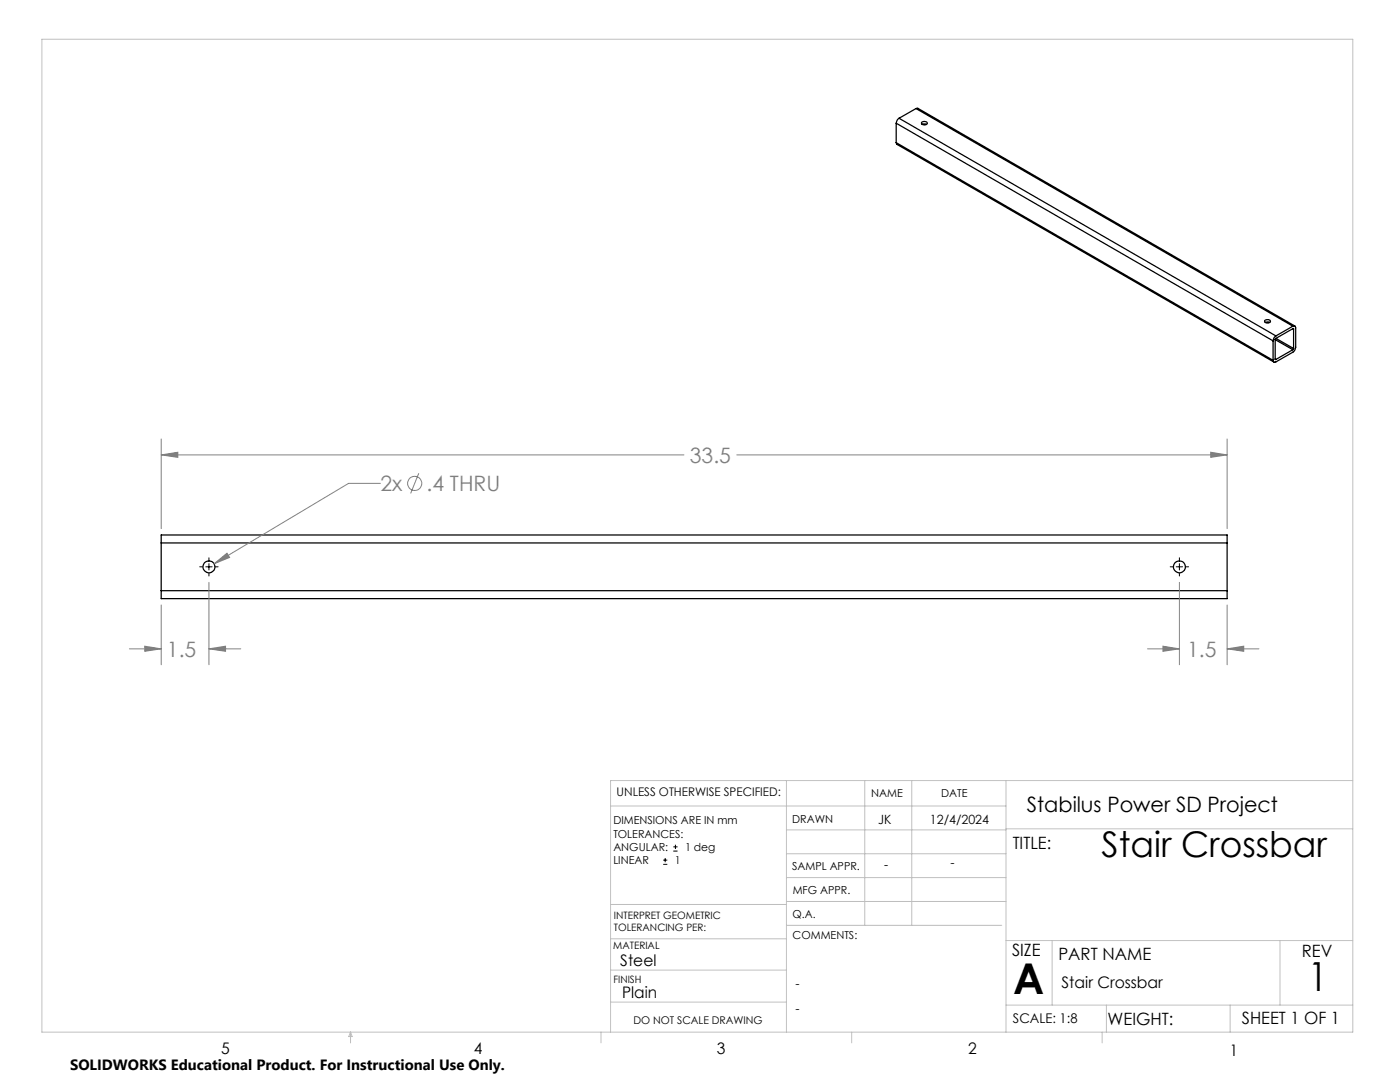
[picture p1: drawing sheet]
<svg xmlns="http://www.w3.org/2000/svg" width="279mm" height="216mm" viewBox="0 0 279 216" stroke-linecap="round" stroke-linejoin="round" font-family="sans-serif">
<g fill="none" stroke="#000" stroke-width=".25">
<path d="M178.9 28.5l.1 .3 75.2 43.4M178.9 24.6l75.2 43.4M178.9 28.5l75.2 43.4M178.9 24.6v3.9M179.4 23.6l-.3 .3-.2 .7M179.4 23.6l75.2 43.4M182.8 21.7l.4-.1 75.2 43.5M182.8 21.7l75.2 43.4M182.8 21.7l-3.4 1.9M184 24.4a.62 .62 0 0 1 .6-.2 .62 .62 0 0 1 .4 .5 .69 .69 0 0 1-1.1-.2zM184 24.8l.3-.1 .6 .1M252.4 63.9a.6 .6 0 0 1 .7-.2 .6 .6 0 0 1 .4 .6 .67 .67 0 0 1-1.1-.3z"/>
<path d="M252.5 64.3l.4-.1 .5 .1M254.1 68v3.9M254.5 71.6l.1 .1M254.5 67.8v3.8M254.5 67.8l3.5 2M254.6 67.5l-.1 .3M254.6 67l-.3 .3-.2 .7M254.6 67.5l3.6 2M258 65.6l.2 .1M258 65.1a.35 .35 0 0 1 .4 0 .35 .35 0 0 1 .2 .3v3.9l-.3 .7-3.7 2.2a.35 .35 0 0 1-.4 0 .35 .35 0 0 1-.1-.3M258 65.6l-3.4 1.9M258 69.8l-3.4 1.9"/>
<path d="M258 65.1l-3.4 1.9M258.2 69.5l-.2 .3M258.2 65.7v3.8M32.2 117.9v1.6h212.7v-1.6M32.2 108.3v-1.5h212.7v1.5M32.2 117.9h212.7M32.2 108.3h212.7M32.2 108.3v9.6M244.9 108.3v9.6"/>
<circle cx="41.7" cy="113.1" r="1.18"/>
<circle cx="235.4" cy="113.1" r="1.18"/>
</g>
<g fill="none" stroke="#808080" stroke-width=".2">
<path d="M32.2 90.8l3.3-.6v1.1zM32.2 87.6v17.9M32.2 90.8h104.3M75.9 96.4h-6.3l-26.9 16.1M83.6 94.4l-1.6 4.1M147 90.8h97.9M241.6 90.2l3.3 .6-3.3 .5zM244.9 87.6v17.9M41.7 116.2v16.4M42.7 112.5l2.6-2.1 .5 .8zM235.4 116.2v16.4M25.8 129.5h6.4"/>
<path d="M28.9 128.9l3.3 .6-3.3 .5zM32.2 120.7v11.9M41.7 129.5l3.3-.6v1.1zM41.7 129.5h6.3M229 129.5h6.4M232.1 128.9l3.3 .6-3.3 .5zM244.9 129.5l3.3-.6v1.1zM244.9 120.7v11.9M244.9 129.5h6.3"/>
<circle cx="82.8" cy="96.5" r="1.41"/>
</g>
<g fill="none" stroke="#000" stroke-width=".2">
<path d="M39.9 113.1h.5M41.1 113.1h1.2M41.7 111.3v.5M41.7 112.5v1.2M41.7 114.4v.5M43 113.1h.5M233.5 113.1h.6M234.7 113.1h1.3M235.4 111.3v.5M235.4 112.5v1.2M235.4 114.4v.5M236.6 113.1h.6"/>
<path d="M132.4 172.5h.8M132.4 171.6h.8M132.8 171.2v.8M134.4 169.8h.8M134.4 169h.8M134.8 168.6v.8"/>
</g>
<g fill="none" stroke="#c0c0c0" stroke-width=".2">
<path d="M8.4 7.8h261.6v198.2h-261.6zM157 155.8v50.2M172.6 155.8v28.8M182 155.8v28.8M200.8 155.8v50.2M270 155.8h-148.2v50.2M121.8 160.8h79M157 170.4h43.8M157 165.6h43.8M157 175.1h43.8M157 179.9h43.8M200.8 165.4h69.2"/>
<path d="M121.8 200h35.2M121.8 193.6h35.2M121.8 187.3h35.2M121.8 180.5h35.2M157 184.6h42.9M200.8 187.7h69.2M210 187.7v12.9M255.4 187.7v12.9M70 206v2.1M70 206l.3 .8h-.7zM119.9 206v2.1M170 206v2.1"/>
<path d="M200.8 200.6h69.2M220 206v2.1M220.8 200.6v5.4M245.5 200.6v5.4"/>
</g>
<path d="M32.2 90.8l3.3-.6v1.1zM241.6 90.2l3.3 .6-3.3 .5zM41.7 129.5l3.3-.6v1.1zM28.9 128.9l3.3 .6-3.3 .5zM232.1 128.9l3.3 .6-3.3 .5zM244.9 129.5l3.3-.6v1.1zM42.7 112.5l3.1-1.3-.5-.8z" fill="#808080"/>
<text font-size="8.5" x="202.2" y="198.3">A</text>
<text font-size="8" x="261" y="197.8">1</text>
<text font-size="7.1" x="219.8" y="171">Stair Crossbar</text>
<g font-size="4.2" fill="#808080">
<text x="137.7" y="92.3">33.5</text>
<text x="75.9" y="98">2x</text>
<text x="85.1" y="98">.4 THRU</text>
<text x="33.3" y="131">1.5</text>
<text x="236.9" y="131">1.5</text>
</g>
<text font-size="4.2" x="204.9" y="162.1">Stabilus Power SD Project</text>
<g font-size="3.4">
<text x="202.1" y="169.3">TITLE:</text>
<text x="202" y="190.8">SIZE</text>
<text x="211.2" y="191.5">PART NAME</text>
<text x="259.8" y="191">REV</text>
<text x="221" y="204.5">WEIGHT:</text>
<text x="247.8" y="204.4">SHEET 1 OF 1</text>
</g>
<g font-size="3.2">
<text x="123.8" y="192.7">Steel</text>
<text x="211.9" y="197.1">Stair Crossbar</text>
<text x="124.2" y="199.1">Plain</text>
<text x="44.2" y="210.4">5</text>
<text x="94.6" y="210.3">4</text>
<text x="143.1" y="210.4">3</text>
<text x="193.2" y="210.3">2</text>
<text x="245.4" y="210.6">1</text>
</g>
<text font-size="3" x="14" y="213.5">SOLIDWORKS Educational Product. For Instructional Use Only.</text>
<text font-size="2.7" x="202.1" y="204">SCALE: 1:8</text>
<g font-size="2.5">
<text x="175.3" y="164.5">JK</text>
<text x="185.6" y="164.5">12/4/2024</text>
<text x="176.5" y="173.4">-</text>
<text x="189.7" y="173">-</text>
<text x="158.8" y="197.2">-</text>
<text x="158.8" y="202.2">-</text>
</g>
<text font-size="2.4" x="123.1" y="158.9">UNLESS OTHERWISE SPECIFIED:</text>
<g font-size="2.2">
<text x="173.9" y="159.1">NAME</text>
<text x="187.8" y="158.9">DATE</text>
<text x="122.4" y="164.5">DIMENSIONS ARE IN mm</text>
<text x="122.4" y="167.1">TOLERANCES:</text>
<text x="158.1" y="164.2">DRAWN</text>
<text x="122.4" y="172.4">LINEAR</text>
<text x="122.4" y="169.8">ANGULAR:</text>
<text x="134.7" y="172.4">1</text>
<text x="136.7" y="169.8">1 deg</text>
<text x="158.1" y="173.7">SAMPL APPR.</text>
<text x="158.2" y="178.4">MFG APPR.</text>
<text x="158.2" y="183.2">Q.A.</text>
<text x="158.2" y="187.4">COMMENTS:</text>
</g>
<text font-size="2.1" x="126.4" y="204.3">DO NOT SCALE DRAWING</text>
<g font-size="2">
<text x="122.5" y="183.3">INTERPRET GEOMETRIC</text>
<text x="122.5" y="185.9">TOLERANCING PER:</text>
<text x="122.4" y="189.4">MATERIAL</text>
<text x="122.4" y="196.2">FINISH</text>
</g>
</svg>
